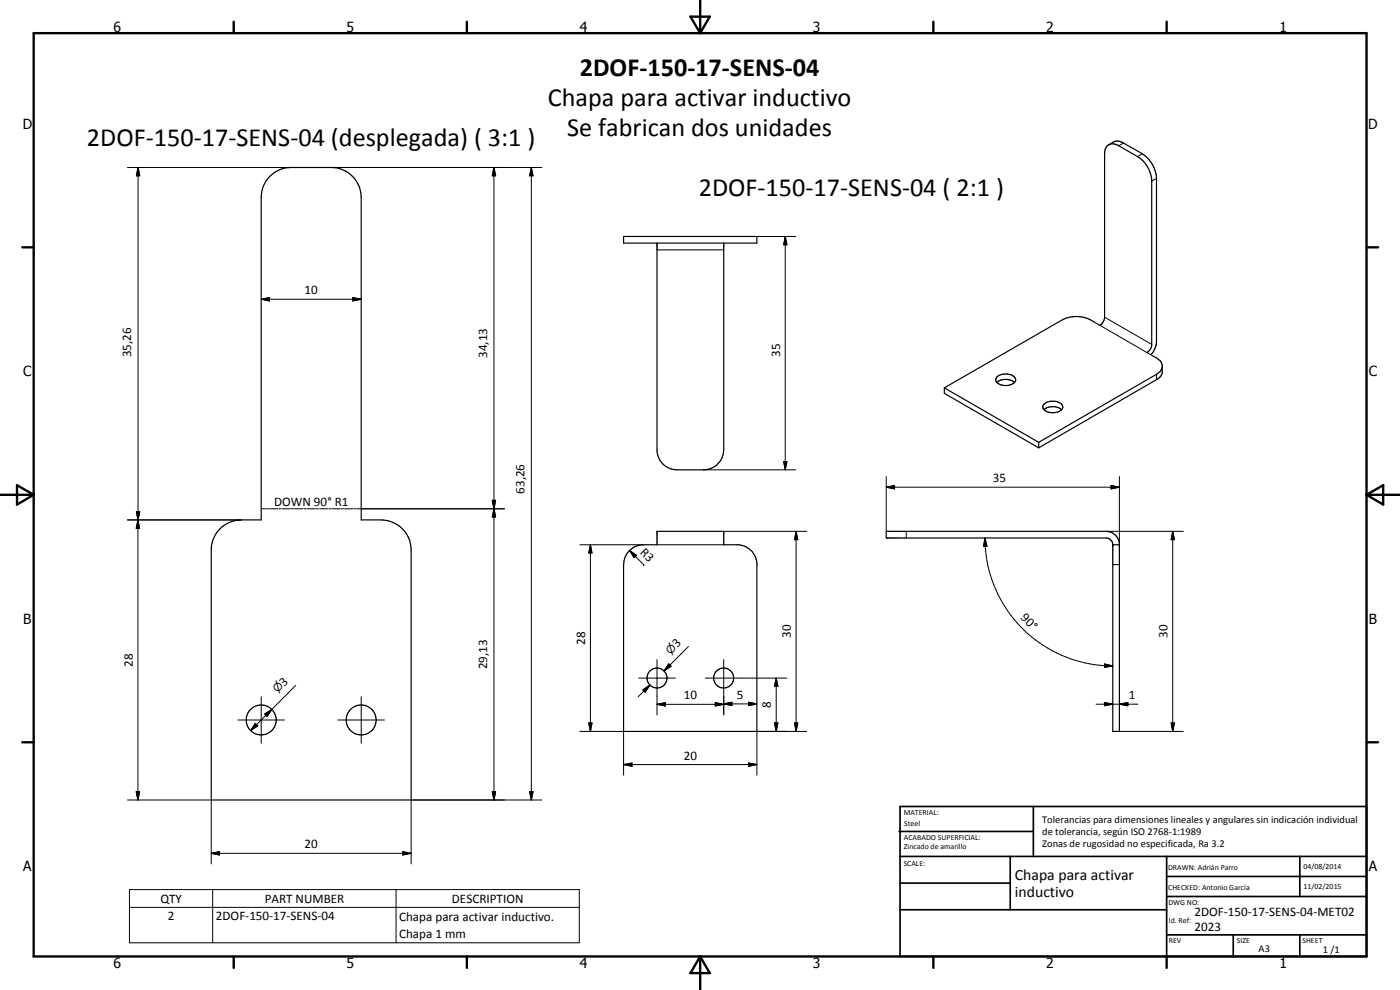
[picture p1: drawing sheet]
<svg xmlns="http://www.w3.org/2000/svg" width="420mm" height="297mm" viewBox="0 0 420 297" stroke-linecap="round" stroke-linejoin="round" font-family="sans-serif">
<g fill="none" stroke="#000" stroke-width=".35">
<path d="M81 52.9a9 9 0 0 1 6.4-2.7h12a9 9 0 0 1 9 9v96.8h6a9 9 0 0 1 9 9v75h-60v-75.7a9.1 9.1 0 0 1 9-8.3h6v-96.8a9 9 0 0 1 2.6-6.3zM332.8 43.4a3 3 0 0 0-1.3 2.7v49.4l-.5 1.2-.9 .9-2.8-1.6a9.5 9.5 0 0 0-8.5 0l-35.4 20.4M332.8 43.4a3 3 0 0 1 2.9 .3l5.7 3.3a9.4 9.4 0 0 1 4.2 6.8v49.8a3.6 3.6 0 0 1-1.4 2.2l2.9 1.6 1.3 1.1a4.1 4.1 0 0 1 .3 3.7l-.3 .6-.9 .9-35.8 20.7M332.8 43.4a3.9 3.9 0 0 1 2.4-1.1l1.6 .4 6 3.4a9.5 9.5 0 0 1 4.3 7.4v49a5.9 5.9 0 0 1-1.7 3.9M187.1 71h40v1.9h-40zM197.2 72.9v62.7a6.1 6.1 0 0 0 5.9 5.4h8a6.1 6.1 0 0 0 6.1-6v-62.1M283.4 116.4l28.3 16.3M283.4 116.4v1.6l28.3 16.4M299.2 114.8a4.2 4.2 0 0 1 5.2 0M299.2 113.1a4 4 0 0 1 5.5 .4 1.61 1.61 0 0 1-1.6 2 3.2 3.2 0 0 1-4.3-1.5zM348.8 110.2l-.7 1.3-1 .8-35.4 20.4M311.7 132.7v1.7"/>
<path d="M313.1 121.5l.7-.6a4.4 4.4 0 0 1 4.7 .3 1.4 1.4 0 0 1 .3 1.5 1.4 1.4 0 0 1-1.2 .9 3.8 3.8 0 0 1-4.6-1.2zM313.3 122.9a4.2 4.2 0 0 1 5.3 0M266 159.4h66a4.1 4.1 0 0 1 3.9 3.5v56.6h-1.9v-56.1a2 2 0 0 0-2-2h-66zM188.9 165.2l1.4-1.1 2.3-.7h4.6v-4h20v4h4.6a6 6 0 0 1 5.3 5.4v50.7h-40v-50.1a6 6 0 0 1 1.8-4.2zM334 163.4h1.9"/>
<circle cx="78.4" cy="216" r="4.5"/>
<circle cx="108.4" cy="216" r="4.5"/>
<circle cx="197.2" cy="203.4" r="2.99"/>
<circle cx="217.2" cy="203.4" r="2.99"/>
</g>
<g fill="none" stroke="#000" stroke-width=".3">
<path d="M38.3 50.2h49.1M41.4 50.2l.5 2.5h-1zM41.4 50.2v189.8M99.4 50.2h63.2M148.2 50.2l.5 2.5h-1zM148.2 50.2v189.8M159.5 50.2l.5 2.5h-1zM159.5 50.2v189.8M337.2 42.9l-1.5 .8M342.8 46.1l-1.4 .9M347.1 53.5l-1.5 .9M197.2 75h20"/>
<path d="M227.1 71h11.7M235.7 71l.5 2.4h-1zM235.7 71v70M78.4 89.8l2.5-.5v1zM78.4 89.8h30M105.9 89.3l2.5 .5-2.5 .5zM330.1 97.6l14.1 8.2M331.5 95.2l14.1 8.1M347.1 112.3v1.6M235.2 138.5h1l-.5 2.5zM38.2 156h34.2M40.9 153.5h1l-.5 2.5z"/>
<path d="M41.4 156l.5 2.5h-1zM78.4 152.7h1.3M80 152.7h.6M80.9 152.7h2.5M83.7 152.7h.6M84.7 152.7h2.5M87.4 152.7h.7M88.4 152.7h2.5M91.2 152.7h.7M92.1 152.7h2.5M94.9 152.7h.7M95.9 152.7h2.5"/>
<path d="M98.7 152.7h.6M99.6 152.7h2.5M102.4 152.7h.7M103.4 152.7h2.5M106.2 152.7h.6M107.1 152.7h44.3M147.7 150.1h1l-.5 2.6zM148.2 152.7l.5 2.4h-1zM211.1 141h27.7M217.2 159.4h24.9M238.9 159.4l.5 2.5h-.9zM238.9 159.4v60.1"/>
<path d="M266 146.2l2.5-.5v1zM266 146.2h69.9M266 143v16.4M272 159.4v2M332 159.4h23.1M333.4 145.7l2.5 .5-2.5 .5zM335.9 143v20.4M351.9 159.4l.6 2.5h-1zM351.9 159.4v60.1M174 163.4h19.2M177.2 163.4l.5 2.5h-1zM177.2 163.4v56.1"/>
<path d="M188.9 165.2l2.1 1.4-.7 .7zM188.9 165.2l4.3 4.2M193.2 169.4h.1M197.2 163.4h20M295.6 161.4l.6 2.5-1 .1zM295.6 161.4a38.4 38.4 0 0 0 38.4 38.4M334 169.4h1.9M197.2 197.9v16.6M200.7 199.2l.7 .7-2.1 1.4zM201.1 199.6l-1.8 1.7M206.6 194l-7.3 7.3M217.2 197.9v16.6"/>
<path d="M331.5 199.2l2.5 .6-2.5 .4zM71.4 216h14M76.6 217.1l.7 .7-2.1 1.4zM78.4 209v14M79.4 214.2l2.2-1.3-1.4 2.1zM81.6 212.9l-6.4 6.3M88.7 205.7l-7.1 7.2M101.4 216h14M108.4 209v14M174 219.5h13.1v13.1M176.7 216.9h1l-.5 2.6zM191.7 203.5h11"/>
<path d="M192.9 207l2.2-1.5-1.5 2.2zM195.1 205.5l-3.6 3.6M197.2 211.3l2.5-.5v1zM197.2 211.3h20M211.7 203.5h24.4M214.7 210.8l2.5 .5-2.5 .5zM217.2 211.2l2.5-.5v1zM217.2 211.2h9.9M224.7 210.7l2.4 .5-2.4 .5zM232.4 216.9h1.1l-.6 2.6zM232.9 203.5l.6 2.4h-1.1zM232.9 203.5v16"/>
<path d="M238.5 216.9h.9l-.5 2.6zM242.1 219.5h-15v13.1M329 211.3h12.5M331.5 210.8l2.5 .5-2.5 .5zM335.9 211.3l2.6-.5v1zM335.9 219.5h19.2M351.5 216.9h1l-.6 2.6zM40.9 237.5h1l-.5 2.5zM147.7 237.5h1l-.5 2.5zM159 237.5h1l-.5 2.5zM187.1 229.4l2.6-.5v1zM187.1 229.4h40"/>
<path d="M224.7 228.9l2.4 .5-2.4 .5zM38.2 240h25.2v19.2M63.4 256l2.5-.5v1zM63.4 256h60M120.9 255.5l2.5 .5-2.5 .5zM162.6 240h-39.2v19.2M38.9 266.9h135v16h-135zM38.9 272.2h135M63.8 266.9v16M118.9 266.9v16"/>
</g>
<g fill="#000">
<circle cx="334" cy="163.4" r=".18"/>
<circle cx="335.9" cy="163.4" r=".18"/>
</g>
<g fill="none" stroke="#000" stroke-width=".71">
<path d="M10.1 9.9h400v277.1h-400zM70.1 6.5v3.4M140.1 6.5v3.4M207.2 5h5.8l-2.9 4.9zM210.1 0v9.9M280.1 6.5v3.4M350.1 6.5v3.4M6.7 74.2h3.4M410.1 74.2h3.5M.1 148.5h10M5.1 145.6l5 2.9-5 2.9zM410.1 148.5h10"/>
<path d="M410.1 148.5l5-2.9v5.8zM6.7 222.7h3.4M410.1 222.7h3.5M70.1 287v3.4M140.1 287v3.4M210.1 287v10M210.1 287l2.9 5h-5.8zM280.1 287v3.4M350.1 287v3.4"/>
</g>
<g fill="none" stroke="#000" stroke-width=".51">
<path d="M269.8 249.5h40.3M270.1 242h140v45h-140zM270.1 257h140M303.2 257v16M310.1 242v15M350.1 257v30M390.1 257v12M270.1 265h33.1M270.1 273h80M350.1 269h60M350.1 263h60M350.1 280.5h60"/>
<path d="M370.1 280.5v6.5M390.1 280.5v6.5"/>
</g>
<g fill="#000">
<path d="M41.4 50.2l.5 2.5h-1zM148.2 50.2l.5 2.5h-1zM159.5 50.2l.5 2.5h-1zM235.7 71l.5 2.4h-1zM78.4 89.8l2.5-.5v1zM105.9 89.3l2.5 .5-2.5 .5zM235.2 138.5h1l-.5 2.5zM40.9 153.5h1l-.5 2.5zM41.4 156l.5 2.5h-1zM147.7 150.1h1l-.5 2.6zM148.2 152.7l.5 2.4h-1zM266 146.2l2.5-.5v1z"/>
<path d="M333.4 145.7l2.5 .5-2.5 .5zM177.2 163.4l.5 2.5h-1zM188.9 165.2l2.1 1.4-.7 .7zM238.9 159.4l.5 2.5h-.9zM295.6 161.4l.6 2.5-1 .1zM351.9 159.4l.6 2.5h-1zM200.7 199.2l.7 .7-2.1 1.4zM76.6 217.1l.7 .7-2.1 1.4zM79.4 214.2l2.2-1.3-1.4 2.1zM176.7 216.9h1l-.5 2.6zM192.9 207l2.2-1.5-1.5 2.2zM197.2 211.3l2.5-.5v1z"/>
<path d="M214.7 210.8l2.5 .5-2.5 .5zM217.2 211.2l2.5-.5v1zM224.7 210.7l2.4 .5-2.4 .5zM232.4 216.9h1.1l-.6 2.6zM232.9 203.5l.6 2.4h-1.1zM238.5 216.9h.9l-.5 2.6zM331.5 199.2l2.5 .6-2.5 .4zM331.5 210.8l2.5 .5-2.5 .5zM335.9 211.3l2.6-.5v1zM351.5 216.9h1l-.6 2.6zM40.9 237.5h1l-.5 2.5zM147.7 237.5h1l-.5 2.5z"/>
<path d="M159 237.5h1l-.5 2.5zM187.1 229.4l2.6-.5v1zM224.7 228.9l2.4 .5-2.4 .5zM63.4 256l2.5-.5v1zM120.9 255.5l2.5 .5-2.5 .5z"/>
</g>
<g font-size="7.9">
<text x="174" y="22.8">2DOF-150-17-SENS-04</text>
<text x="164.4" y="31.8">Chapa para activar inductivo</text>
<text x="170.3" y="40.8">Se fabrican dos unidades</text>
<text x="26.1" y="43.9">2DOF-150-17-SENS-04 (desplegada) ( 3:1 )</text>
<text x="209.7" y="58.7">2DOF-150-17-SENS-04 ( 2:1 )</text>
</g>
<g font-size="4.7">
<text x="304.6" y="263.9">Chapa para activar</text>
<text x="304.6" y="269.3">inductivo</text>
</g>
<g font-size="4.2">
<text x="34" y="9.6">6</text>
<text x="104" y="9.6">5</text>
<text x="174" y="9.6">4</text>
<text x="244" y="9.6">3</text>
<text x="314" y="9.6">2</text>
<text x="384" y="9.6">1</text>
<text x="6.8" y="38.7">D</text>
<text x="410.6" y="38.7">D</text>
<text x="7" y="112.9">C</text>
<text x="410.8" y="112.9">C</text>
<text x="7" y="187.1">B</text>
<text x="410.8" y="187.1">B</text>
<text x="7" y="261.4">A</text>
<text x="410.8" y="261.4">A</text>
<text x="34" y="290.4">6</text>
<text x="104" y="290.4">5</text>
<text x="174" y="290.4">4</text>
<text x="244" y="290.4">3</text>
<text x="314" y="290.4">2</text>
<text x="384" y="290.4">1</text>
</g>
<g font-size="3.9">
<text x="91.4" y="88.2">10</text>
<text x="39.4" y="107.2" transform="rotate(-90 39.4 107.2)">35,26</text>
<text x="146.2" y="107.4" transform="rotate(-90 146.2 107.4)">34,13</text>
<text x="234.1" y="107" transform="rotate(-90 234.1 107)">35</text>
<text x="157.4" y="148.1" transform="rotate(-90 157.4 148.1)">63,26</text>
<text x="298" y="144.7">35</text>
<text x="82.2" y="151.8">DOWN 90° R1</text>
<text x="191.9" y="165.9" transform="rotate(45 191.9 165.9)">R3</text>
<text x="306.1" y="185.5" transform="rotate(45 306.1 185.5)">90°</text>
<text x="237.4" y="191.4" transform="rotate(-90 237.4 191.4)">30</text>
<text x="350.4" y="191.4" transform="rotate(-90 350.4 191.4)">30</text>
<text x="175.6" y="193.4" transform="rotate(-90 175.6 193.4)">28</text>
<text x="203.2" y="194.4" transform="rotate(-45 203.2 194.4)">3</text>
<text x="39.9" y="200" transform="rotate(-90 39.9 200)">28</text>
<text x="146.2" y="200.8" transform="rotate(-90 146.2 200.8)">29,13</text>
<text x="85.3" y="206.1" transform="rotate(-45 85.3 206.1)">3</text>
<text x="205.2" y="209.8">10</text>
<text x="221.2" y="209.7">5</text>
<text x="338.7" y="209.8">1</text>
<text x="231.4" y="212.5" transform="rotate(-90 231.4 212.5)">8</text>
<text x="205.2" y="227.9">20</text>
<text x="91.4" y="254.5">20</text>
<text x="48.1" y="270.8">QTY</text>
<text x="79.4" y="270.8">PART NUMBER</text>
<text x="135.6" y="270.8">DESCRIPTION</text>
<text x="358.5" y="275">2DOF-150-17-SENS-04-MET02</text>
<text x="50.4" y="276.1">2</text>
<text x="64.8" y="276.1">2DOF-150-17-SENS-04</text>
<text x="119.8" y="276.2">Chapa para activar inductivo.</text>
<text x="119.8" y="281.6">Chapa 1 mm</text>
<text x="358.5" y="279.4">2023</text>
</g>
<g font-size="3.3">
<text x="201.2" y="196.4" transform="rotate(-45 201.2 196.4)">⌀</text>
<text x="83.3" y="208.1" transform="rotate(-45 83.3 208.1)">⌀</text>
</g>
<g font-size="3.1">
<text x="312.7" y="246.8">Tolerancias para dimensiones lineales y angulares sin indicación individual</text>
<text x="312.7" y="250.4">de tolerancia, según ISO 2768-1:1989</text>
<text x="312.7" y="254">Zonas de rugosidad no especificada, Ra 3.2</text>
<text x="377.7" y="285.6">A3</text>
<text x="397" y="285.9">1 /1</text>
</g>
<g font-size="2.4">
<text x="271.2" y="244.4">MATERIAL:</text>
<text x="271.3" y="252">ACABADO SUPERFICIAL:</text>
<text x="271.4" y="247.9">Steel</text>
<text x="271.3" y="254.6">Zincado de amarillo</text>
<text x="271.2" y="259.7">SCALE:</text>
<text x="350.6" y="261">DRAWN: Adrián Parro</text>
<text x="391.2" y="260.6">04/08/2014</text>
<text x="350.6" y="267.1">CHECKED: Antonio García</text>
<text x="391.2" y="266.7">11/02/2015</text>
<text x="350.6" y="271.4">DWG NO:</text>
<text x="350.8" y="276.9">Id. Ref:</text>
<text x="350.8" y="282.8">REV</text>
<text x="371.2" y="282.9">SIZE</text>
<text x="390.9" y="282.9">SHEET</text>
</g>
</svg>
